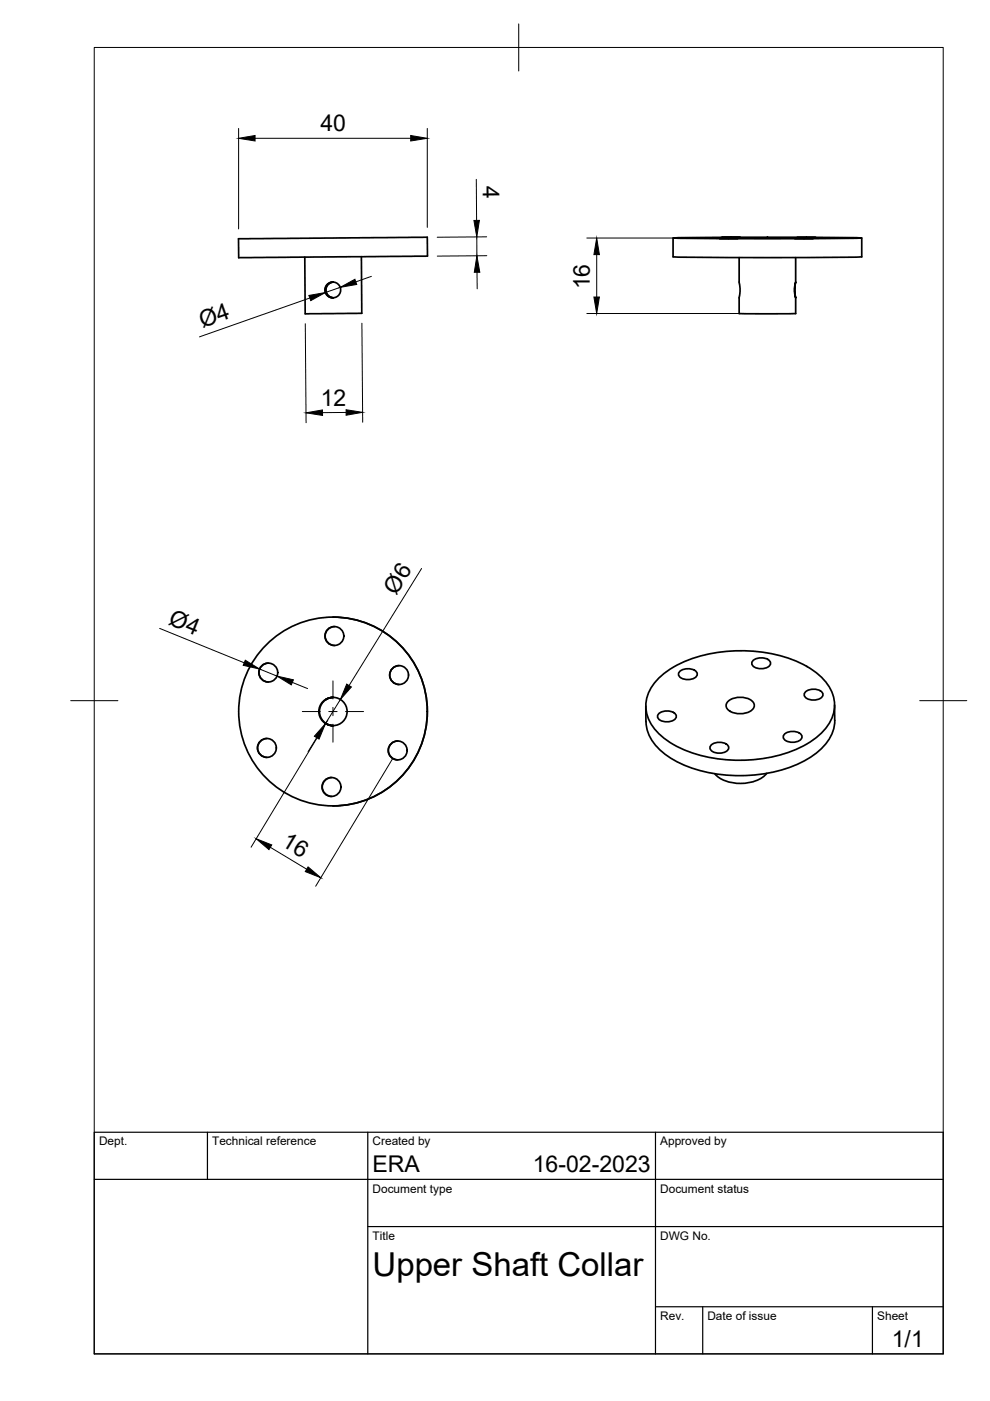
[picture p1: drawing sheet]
<svg xmlns="http://www.w3.org/2000/svg" width="210mm" height="297mm" viewBox="0 0 210 297" stroke-linecap="round" stroke-linejoin="round" font-family="sans-serif">
<!-- layer: Visible -->
<g fill="none" stroke="#000" stroke-width=".36">
<path d="M50.6 50.6l40-.3v4l-40 .3zM70.6 59.8l-.7 .2-.5 .4-.4 .5v.7l.2 .7 .4 .5 1 .3M76.6 54.4l.1 12-11.3 .1h-.7l-.1-12M142.7 50.5v4M142.7 54.5l20 .1 20-.1M142.7 50.5l20-.2 20 .2-20 .1zM144.7 50.5h4zM152.5 50.6h4zM153 50.3h4zM156.7 54.6v5.3l.2 1.2-.2 1.9v3.5h12v-3.4M159.7 50.5h6zM168.4 50.6h4z"/>
<path d="M168.7 59.8l-.2 1.3 .2 2-.3-1.3zM168.7 54.6v5.2M169 50.4h4zM176.7 50.5h4zM182.7 50.5v4M70.7 63.1l-.7-.1-.5-.4-.5-1.1 .1-.5 .3-.6 .7-.5 .6-.1-.7 .2-.5 .4-.3 .5-.1 .7 .5 1 .4 .4 .7 .1M70.6 130.9h.1M70.6 130.8a20 20 0 0 1 20 20.1 20 20 0 0 1-20 20M70.9 132.8a2 2 0 0 0-2 2 2 2 0 0 0 2 2M56.6 156.6a2 2 0 0 0-2 2 2 2 0 0 0 2 2M56.9 140.6a2 2 0 0 0-2 2 2 2 0 0 0 2 2M69 153.3l.8 .4 .8 .2-.9-.2z"/>
<path d="M69.1 148.3l.7-.3 .8-.1-.7 .1zM70.7 147.9a3 3 0 0 0-3 3 3 3 0 0 0 3 2.9M84.3 157.1a2 2 0 0 0-2 2 2 2 0 0 0 2 2M84.6 141.1a2 2 0 0 0-2 2 2 2 0 0 0 2 2M139.2 144.3a21.8 21.8 0 0 1 13.3-6 30.8 30.8 0 0 1 18.6 3 10.9 10.9 0 0 1 5.8 7.1 8.8 8.8 0 0 1-4.4 8.4 28.5 28.5 0 0 1-18.3 4.3 24.9 24.9 0 0 1-14-5.1 7.8 7.8 0 0 1-2.4-9.6zM139.6 151.4a2.63 2.63 0 0 1 3.8 .3 1.64 1.64 0 0 1-2 1.3 1.62 1.62 0 0 1-2-1.3zM144.1 142.4a2.63 2.63 0 0 1 3.7 .3 1.64 1.64 0 0 1-2 1.4 1.62 1.62 0 0 1-1.9-1.3zM150.7 158a2.63 2.63 0 0 1 3.8 .3 1.64 1.64 0 0 1-2 1.4 1.62 1.62 0 0 1-2-1.3zM154.3 148.7a4.3 4.3 0 0 1 5.2 0 1.25 1.25 0 0 1-.4 2.1 4.4 4.4 0 0 1-4.8-.3 1.15 1.15 0 0 1 0-1.8zM159.6 140.1a2.63 2.63 0 0 1 3.8 .3 1.64 1.64 0 0 1-2 1.4 1.62 1.62 0 0 1-2-1.3zM166.3 155.7a2.63 2.63 0 0 1 3.7 .3 1.64 1.64 0 0 1-1.9 1.4 1.62 1.62 0 0 1-2-1.3zM170.7 146.8a2.63 2.63 0 0 1 3.8 .3 1.64 1.64 0 0 1-2 1.3 1.62 1.62 0 0 1-2-1.3z"/>
<path d="M177 149.5a10.8 10.8 0 0 1-.9 6.7 16 16 0 0 1-9.5 6.8 31.7 31.7 0 0 1-23.7-1.9 11.1 11.1 0 0 1-5.8-6.9l-.2-4.5M70.3 164.9a2 2 0 0 0-2 2 2 2 0 0 0 2 2M70.6 170.9h.1M162.6 164a8 8 0 0 1-8.1 1.8 5.7 5.7 0 0 1-2.9-1.8"/>
<circle cx="70.6" cy="61.5" r="1.66"/>
<circle cx="70.9" cy="134.8" r="2"/>
<circle cx="56.6" cy="158.6" r="2"/>
<circle cx="56.9" cy="142.6" r="2"/>
<circle cx="70.6" cy="150.9" r="20"/>
<circle cx="70.6" cy="150.9" r="3"/>
<circle cx="84.3" cy="159.1" r="2"/>
<circle cx="84.6" cy="143.1" r="2"/>
<circle cx="70.3" cy="166.9" r="2"/>
</g>
<!-- layer: BORDER -->
<path d="M20 10.1h180v276.9h-180zM110 5.1v10M15 148.6h10M195 148.6h10" fill="none" stroke="#000" stroke-width=".21"/>
<!-- layer: TITLEBLOCK -->
<path d="M20 240.1h180v46.9h-180zM20 250h180M44 240.1v9.9M78 240.1v46.9M139 240.1v46.9M78 260.1h122M139 277.1h61M149 277.1v9.9M185 277.1v9.9" fill="none" stroke="#000" stroke-width=".25"/>
<!-- layer: FD_Dimensions -->
<g fill="none" stroke="#000" stroke-width=".21">
<path d="M50.6 27.2v21.3M54.1 29.3h33M90.6 27.2v21M101 38v8.7M78.7 58.6l-3.3 1.2M101.1 50.2v4M101.1 57.7l.1 3.5M103.2 50.2l-10.5 .1M103.2 54.2l-10.5 .1M124.4 50.5h36.2M126.5 54v9M64.7 68.6l.2 21"/>
<path d="M65.7 63.2l-23.4 8.2M72.1 60.9l-3.1 1.1M76.7 68.5l.2 21M124.4 66.5h36.2M73.4 87.4l-5 .1M33.8 133.2l18 7.3M89.4 120.5l-15.4 24.8M55 141.8l3.7 1.5M62 144.7l3.2 1.3M67.2 156.4l-1.9 3M69.5 152.7l-16.3 26.9M72.2 148.3l-3.2 5.1"/>
<path d="M57.3 179.6l7.7 4.7M83.2 160.9l-16.3 27"/>
</g>
<g fill="#000" stroke="#000" stroke-width=".21">
<path d="M50.6 29.3l3.5-.6v1.2zM87.1 28.7l3.5 .6-3.5 .6zM72.1 60.9l3.1-1.7 .4 1.1zM100.5 46.7h1.1l-.5 3.5zM101.1 54.2l.6 3.5h-1.1zM126.5 50.5l.6 3.5h-1.2zM65.5 62.6l3.5-.6-3.1 1.7zM125.9 63h1.2l-.6 3.5zM64.9 87.5l3.5-.6v1.2zM73.4 86.9l3.5 .5-3.5 .6zM52 140l3 1.8-3.4-.7zM58.7 143.3l3.5 .8-.4 1.1z"/>
<path d="M69 153.4l-1.4 3.3-.9-.6zM73.5 145l1 .7-2.3 2.6zM54.3 177.8l3.3 1.3-.6 1zM65.3 183.8l2.7 2.3-3.3-1.3z"/>
</g>
<!-- layer: Smart Centers -->
<path d="M64.1 150.9h3.8M69.7 150.9h1.8M70.6 144.4v3.8M70.6 150v1.8M70.6 153.6v3.8M73.3 150.9h3.8" fill="none" stroke="#000" stroke-width=".21"/>
<text font-size="7" x="79" y="270.6">Upper Shaft Collar</text>
<g font-size="4.9">
<text x="67.9" y="27.9">40</text>
<text x="102.4" y="39.3" transform="rotate(90 102.4 39.3)">4</text>
<text x="125.1" y="61.3" transform="rotate(-90 125.1 61.3)">16</text>
<text x="42.9" y="69.6" transform="rotate(-19 42.9 69.6)">Ø4</text>
<text x="68" y="86.1">12</text>
<text x="84" y="126.3" transform="rotate(-58 84 126.3)">Ø6</text>
<text x="35.5" y="132.3" transform="rotate(22 35.5 132.3)">Ø4</text>
<text x="59.5" y="179.2" transform="rotate(31 59.5 179.2)">16</text>
<text x="79" y="248.5">ERA</text>
<text x="113" y="248.5">16-02-2023</text>
<text x="189.1" y="285.7">1/1</text>
</g>
<g font-size="2.5">
<text x="21" y="242.9">Dept.</text>
<text x="45" y="242.9">Technical reference</text>
<text x="79" y="242.9">Created by</text>
<text x="140" y="242.9">Approved by</text>
<text x="79" y="252.8">Document type</text>
<text x="140" y="252.8">Document status</text>
<text x="79" y="262.9">Title</text>
<text x="140" y="262.9">DWG No.</text>
<text x="140" y="279.9">Rev.</text>
<text x="150" y="279.9">Date of issue</text>
<text x="186" y="279.9">Sheet</text>
</g>
</svg>
